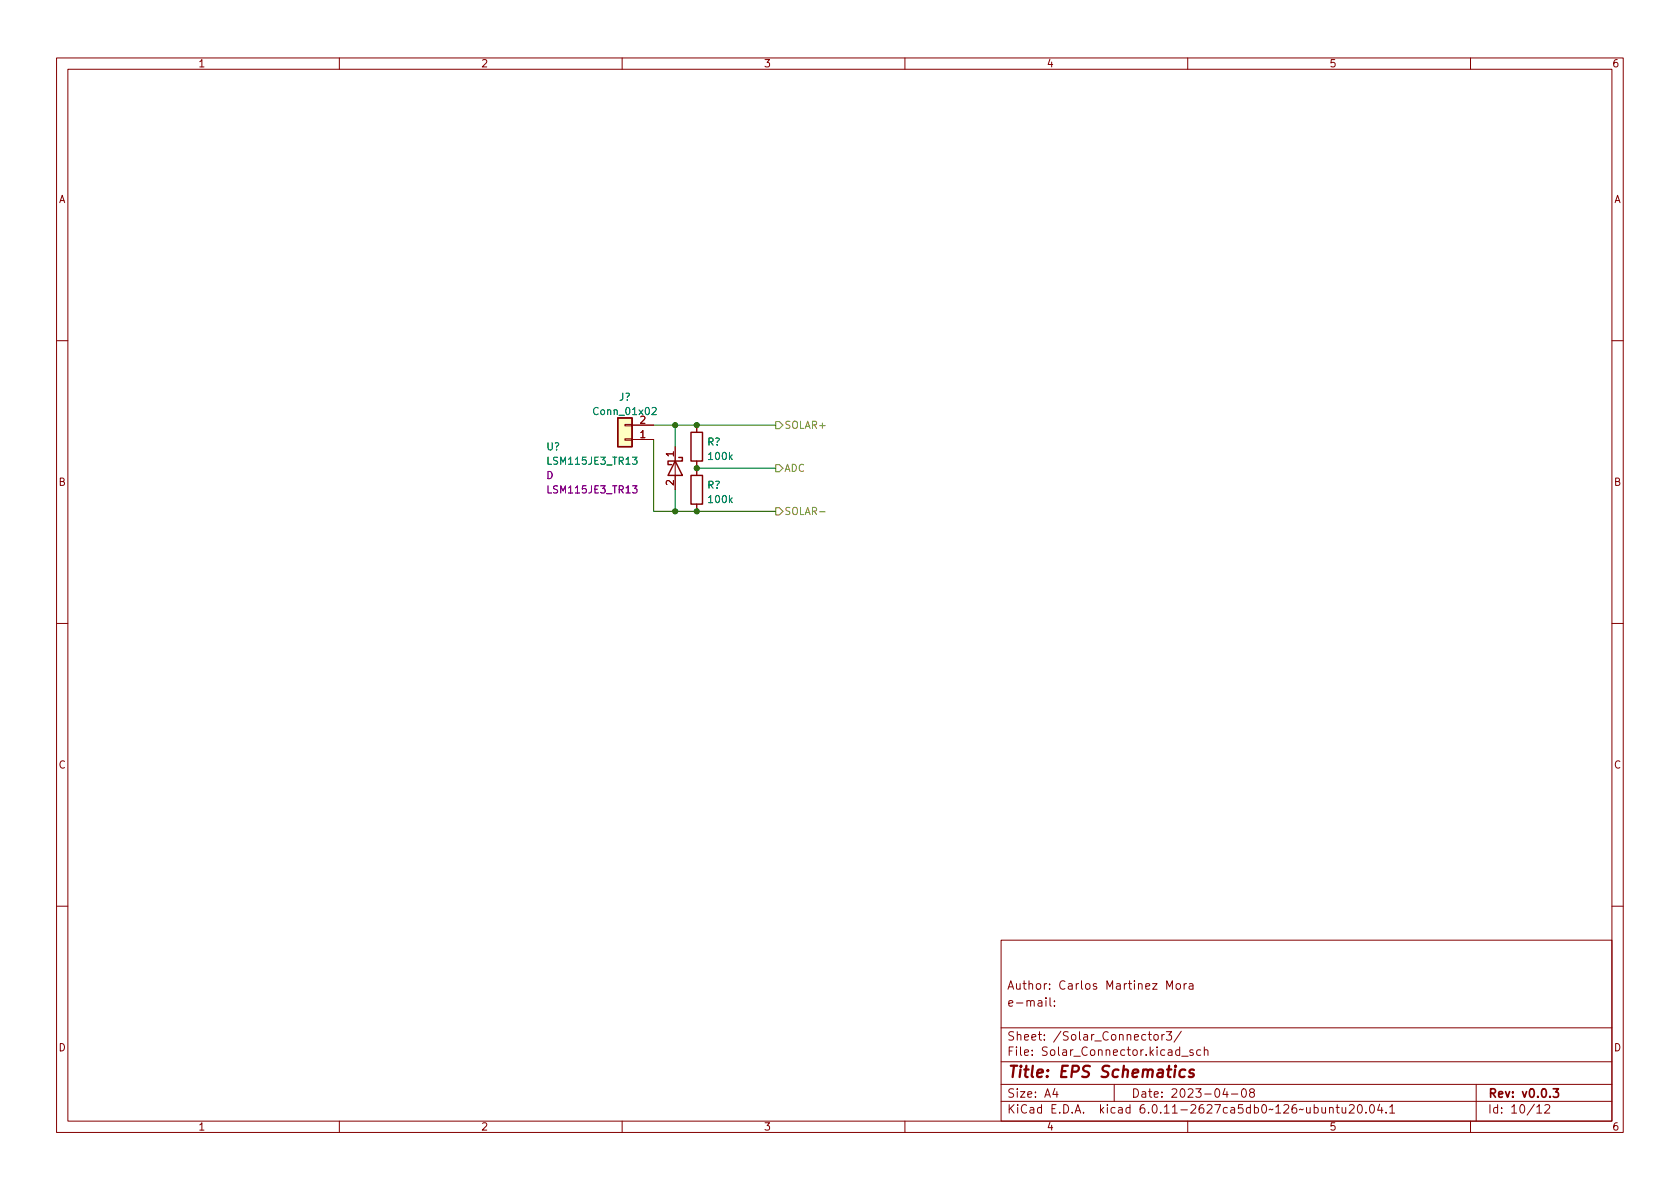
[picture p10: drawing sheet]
<svg xmlns="http://www.w3.org/2000/svg" width="297mm" height="210mm" viewBox="0 0 297 210" stroke-linecap="round" stroke-linejoin="round" font-family="sans-serif">
<g fill="none" stroke="#840000" stroke-width=".18">
<path d="M10 10.2h277v190.1h-277zM12 12.2h273v186.1h-273zM60 10.2v2M110 10.2v2M160 10.2v2M210 10.2v2M260 10.2v2M10 60.2h2M110.5 75.1h1.3v.2h-1.3zM110.5 77.6h1.3v.2h-1.3zM111.8 77.7h3.8M111.8 75.2h3.8"/>
<path d="M119.4 79v7.6M123.2 75.2v1.2M285 60.2h2M123.2 81.5v2.6M123.2 89.1v1.3M10 110.2h2M285 110.2h2M10 160.2h2M177 166.3h108v32h-108zM184.9 176.4v.2M184.9 176.9v1M185.6 174.8v.1"/>
<path d="M185.6 174v.1M185.6 176.4v1.3l.3 .2M186.4 177.8v.1M186.4 177v.1M193.9 174l-.4-.1-.2 .2 .1 .3 .5 .1v.4h-.6M203.8 173.9h.8l-.8 1h.8M285 160.2h2M60 198.3v2M110 198.3v2M160 198.3v2M177 194.8h108M177 191.8h108"/>
<path d="M177 187.8h108M177 181.8h108M182.5 186.5v.1M182.5 185.7v.1M184.6 183.8v.1M184.6 183v.1M197 191.8v3M205.4 182.9v1M205.9 182.9l-.3 .1-.2 .2M206.2 182.4h.9l-.5 .6 .5 .1v.7l-.2 .1h-.5l-.2-.1M208.9 182.4l-1.3 1.9M210 198.3v2"/>
<path d="M210.9 185.7l-.3-.1-.2 .2v.3l.5 .1v.4h-.5M212.3 185.7l-.4-.1-.3 .3v.4l.1 .3h.6M212.9 185.8l.2-.2 .4 .1 .1 .9M212.9 185.1v1.5M217.7 193.5h1.2M219.7 192.6l.2-.1a.81 .81 0 0 1 .5 .7 .81 .81 0 0 1-.3 .8h-.1a.81 .81 0 0 1-.6-.6 .81 .81 0 0 1 .3-.8zM221.2 193.2l-.3-.3 .1-.2 .2-.2 .4 .1 .2 .2-.1 .2-.6 .2-.2 .3 .1 .4 .2 .1h.4l.2-.3-.1-.4-.2-.1M238.6 195.5l.5-.2 .3 .2v.3l-.9 1h.9M240.2 195.4l.2-.1a.81 .81 0 0 1 .5 .7 .81 .81 0 0 1-.3 .8h-.1a.81 .81 0 0 1-.6-.6 .81 .81 0 0 1 .3-.8zM241.5 196.7v.1M242.4 195.4l.1-.1a.81 .81 0 0 1 .6 .7 .81 .81 0 0 1-.3 .8h-.2a.81 .81 0 0 1-.5-.6 .81 .81 0 0 1 .3-.8zM243.9 195.3l-.3 1h.9"/>
<path d="M244.3 195.8v1M245.1 196.7v.1M245.7 195.8l.4-.5v1.5M245.7 196.8h.9M260 198.3v2M261 191.8v6.5M273.1 195.5l.6-.2 .2 .2 .1 .3-.9 1h.9"/>
</g>
<path d="M274.6 192.5h1l-.5 .6 .4 .1v.7l-.2 .1h-.5l-.2-.1" fill="none" stroke="#840000" stroke-width=".3"/>
<path d="M109.2 73.9h2.6v5.1h-2.6zM122.2 76.4h2v5.1h-2zM119.4 81.5l1.2 2.6h-2.5zM120 80.9h.6v.6h-2.5v.7h.6M122.2 84.1h2v5h-2z" fill="none" stroke="#840000" stroke-width=".25"/>
<path d="M115.3 72.2l.5-.2 .2 .4-.8 .9h.8M111.8 80.8h.8l-.4 .5 .4 .1v.6l-.2 .1-.6-.1M129.1 80.8l.4 .5M129.1 88.4l.4 .5M129.5 80.4l-.5 .5M129.5 88l-.5 .5" fill="none" stroke="#008484" stroke-width=".18"/>
<path d="M109.2 73.9h2.6v5.1h-2.6z" fill="#ffffc2" stroke="#ffffc2" stroke-width=".18"/>
<path d="M111.8 85.9h.8l-.4 .5 .4 .1v.6l-.2 .1-.6-.1" fill="none" stroke="#840084" stroke-width=".18"/>
<path d="M137.2 74.5h.6l.6 .7-.6 .6h-.6zM137.2 82.2h.6l.6 .6-.6 .6h-.6zM137.2 89.8h.6l.6 .6-.6 .7h-.6zM144.9 90.5h1" fill="none" stroke="#848400" stroke-width=".18"/>
<path d="M115.6 77.7v12.7h21.6M115.6 75.2h21.6M119.4 75.2v3.8M119.4 86.6v3.8M123.2 82.8h14" fill="none" stroke="#008400" stroke-width=".18"/>
<g fill="#008400" stroke="#008400" stroke-width=".18">
<circle cx="123.2" cy="90.4" r=".46"/>
<circle cx="123.2" cy="82.8" r=".46"/>
<circle cx="123.2" cy="75.2" r=".46"/>
<circle cx="119.4" cy="75.2" r=".46"/>
<circle cx="119.4" cy="90.4" r=".46"/>
</g>
<g font-size="2.8" fill="#840000">
<text x="178" y="191.2">Title:</text>
<text x="187.3" y="191.2">EPS Schematics</text>
</g>
<g font-size="2.1" fill="#840000">
<text x="178" y="178.5">e-mail:</text>
<text x="178" y="175.5">Author:</text>
<text x="187.2" y="175.5">Carlos</text>
<text x="195.6" y="175.5">Martinez</text>
<text x="206.3" y="175.5">Mora</text>
<text x="178" y="184.5">Sheet:</text>
<text x="186.2" y="184.5">/Solar_Connector3/</text>
<text x="178" y="187.2">File:</text>
<text x="184.4" y="187.2">Solar_Connector.kicad_sch</text>
<text x="178" y="197.4">KiCad</text>
<text x="178" y="194.6">Size:</text>
<text x="184.7" y="194.6">A4</text>
<text x="185.7" y="197.4">E.D.A.</text>
<text x="194.6" y="197.4">kicad</text>
<text x="200" y="194.6">Date:</text>
<text x="201.8" y="197.4">6.0.11-2627ca5db0~126~ubuntu20.04.1</text>
<text x="207" y="194.6">2023-04-08</text>
<text x="263" y="194.6">Rev:</text>
<text x="263" y="197.4">Id:</text>
<text x="267.1" y="197.4">10/12</text>
<text x="269.1" y="194.6">v0.0.3</text>
</g>
<g font-size="1.8" fill="#840000">
<text x="35" y="12.3">1</text>
<text x="85" y="12.3">2</text>
<text x="135" y="12.3">3</text>
<text x="185" y="12.3">4</text>
<text x="235" y="12.3">5</text>
<text x="285" y="12.3">6</text>
<text x="10.4" y="36.3">A</text>
<text x="285.4" y="36.3">A</text>
<text x="113" y="77.5">1</text>
<text x="113" y="74.9">2</text>
<text x="119.1" y="80.9" transform="rotate(-90 119.1 80.9)">1</text>
<text x="10.3" y="86.3">B</text>
<text x="119.1" y="86" transform="rotate(-90 119.1 86)">2</text>
<text x="285.3" y="86.3">B</text>
<text x="10.3" y="136.3">C</text>
<text x="285.3" y="136.3">C</text>
<text x="10.3" y="186.3">D</text>
<text x="285.3" y="186.3">D</text>
<text x="35" y="200.3">1</text>
<text x="85" y="200.3">2</text>
<text x="135" y="200.3">3</text>
<text x="185" y="200.3">4</text>
<text x="235" y="200.3">5</text>
<text x="285" y="200.3">6</text>
</g>
<g font-size="1.8" fill="#008484">
<text x="109.4" y="71.2">J?</text>
<text x="104.6" y="73.8">Conn_01x02</text>
<text x="96.5" y="80">U?</text>
<text x="96.5" y="82.6">LSM115JE3_TR13</text>
<text x="125" y="79.2">R?</text>
<text x="125" y="81.7">100k</text>
<text x="125" y="86.8">R?</text>
<text x="125" y="89.3">100k</text>
</g>
<g font-size="1.8" fill="#848400">
<text x="138.6" y="76.2">SOLAR+</text>
<text x="138.6" y="83.8">ADC</text>
<text x="138.6" y="91.4">SOLAR-</text>
</g>
<g font-size="1.8" fill="#840084">
<text x="96.5" y="85.1">D</text>
<text x="96.5" y="87.6">LSM115JE3_TR13</text>
</g>
</svg>
